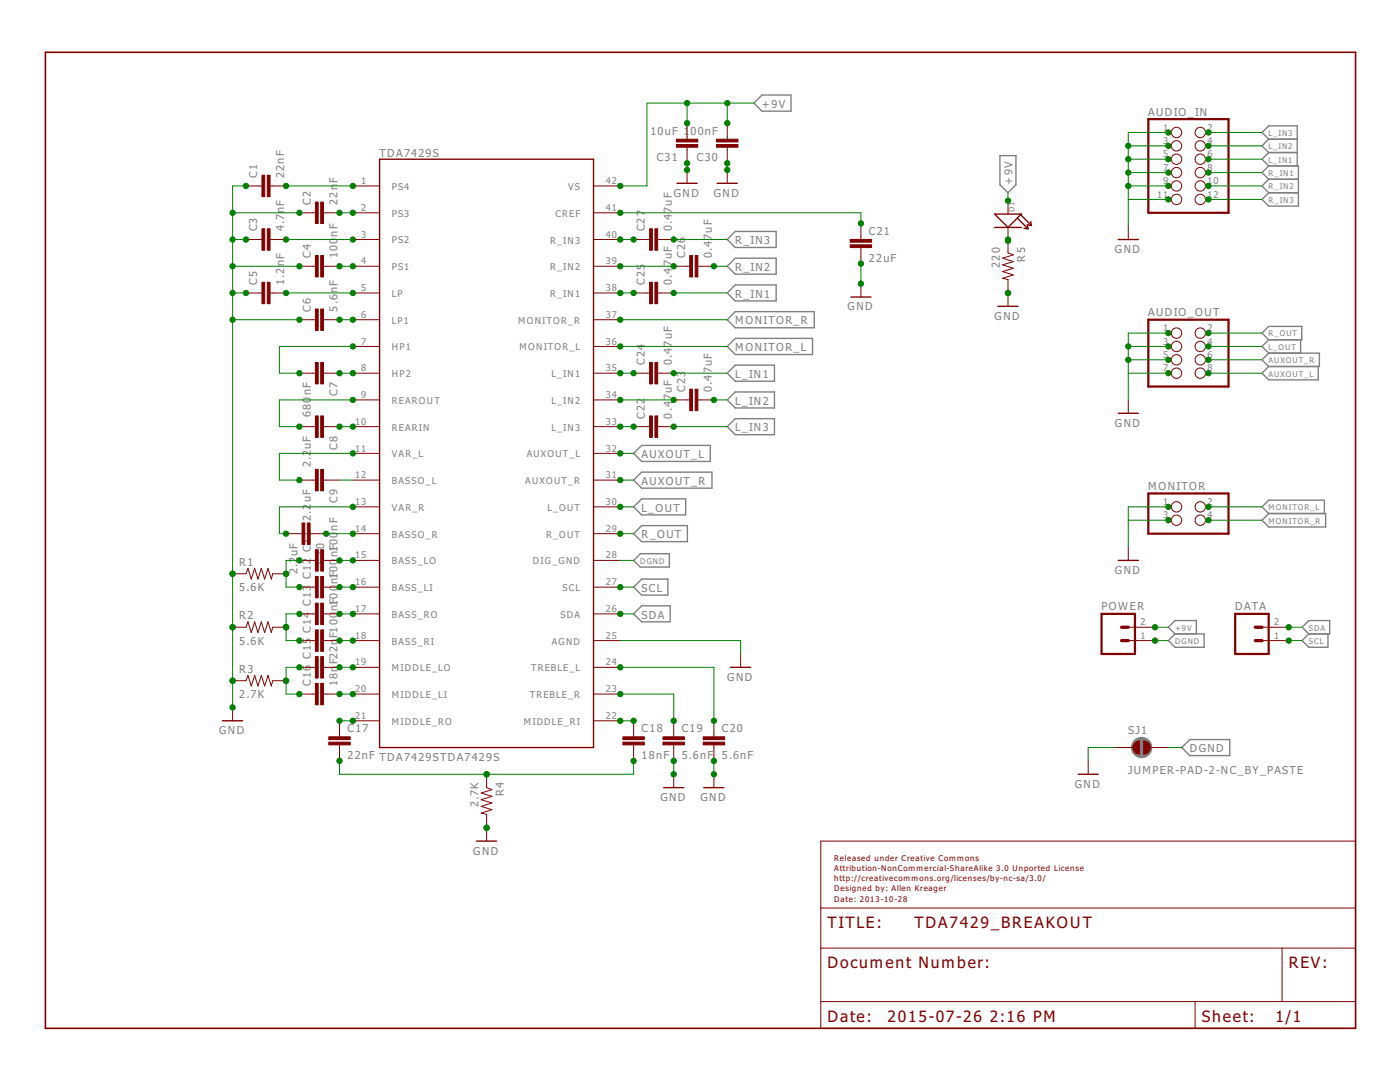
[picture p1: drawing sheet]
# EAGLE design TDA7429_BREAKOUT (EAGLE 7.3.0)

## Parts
AUDIO_IN  PINHD-2X6  [2X06]
AUDIO_OUT  PINHD-2X4  [2X04]
C1  22nF  CAP0805  [0805]
C2  22nF  CAP0805  [0805]
C3  4.7nF  CAP0805  [0805]
C4  100nF  CAP0805  [0805]
C5  1.2nF  CAP0805  [0805]
C6  5.6nF  CAP0805  [0805]
C7  680nF  CAP0805  [0805]
C8  2.2uF  CAP0805  [0805]
C9  2.2uF  CAP0805  [0805]
C10  2.2uF  CAP0805  [0805]
C11  100nF  CAP0805  [0805]
C12  100nF  CAP0805  [0805]
C13  100nF  CAP0805  [0805]
C14  100nF  CAP0805  [0805]
C15  22nF  CAP0805  [0805]
C16  18nF  CAP0805  [0805]
C17  22nF  CAP0805  [0805]
C18  18nF  CAP0805  [0805]
C19  5.6nF  CAP0805  [0805]
C20  5.6nF  CAP0805  [0805]
C21  22uF  CAP0805  [0805]
C22  0.47uF  CAP0805  [0805]
C23  0.47uF  CAP0805  [0805]
C24  0.47uF  CAP0805  [0805]
C25  0.47uF  CAP0805  [0805]
C26  0.47uF  CAP0805  [0805]
C27  0.47uF  CAP0805  [0805]
C30  100nF  CAP0805  [0805]
C31  10uF  CAP0805  [0805]
D1  LED  [LED0603]
DATA  M02PTH  [1X02]
MONITOR  PINHD-2X2  [2X02]
POWER  M02PTH  [1X02]
R1  5.6K  RESISTOR0805-RES  [0805]
R2  5.6K  RESISTOR0805-RES  [0805]
R3  2.7K  RESISTOR0805-RES  [0805]
R4  2.7K  RESISTOR0805-RES  [0805]
R5  220  RESISTOR0805-RES  [0805]
SJ1  JUMPER-PAD-2-NC_BY_PASTE  [PAD-JUMPER-2-NC_BY_PASTE_YES_SILK]
TDA7429S  TDA7429STDA7429S  [SDIP42]

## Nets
+9V: C30.2 C31.2 D1.+ POWER.2 TDA7429S.42(VS)
AUXOUT_L: AUDIO_OUT.8 TDA7429S.32(AUXOUT_L)
AUXOUT_R: AUDIO_OUT.6 TDA7429S.31(AUXOUT_R)
DGND: POWER.1 SJ1.2 TDA7429S.28(DIG_GND)
GND: AUDIO_IN.1 AUDIO_IN.3 AUDIO_IN.5 AUDIO_IN.7 AUDIO_IN.9 AUDIO_IN.11 AUDIO_OUT.1 AUDIO_OUT.3 AUDIO_OUT.5 AUDIO_OUT.7 C1.1 C2.1 C3.1 C4.1 C5.1 C6.1 C19.2 C20.2 C21.2 C30.1 C31.1 MONITOR.1 MONITOR.3 R1.1 R2.1 R3.1 R4.2 R5.2 SJ1.1 TDA7429S.25(AGND)
HP1: C7.2 TDA7429S.7(HP1)
L_IN1: AUDIO_IN.6 C24.2
L_IN2: AUDIO_IN.4 C23.2
L_IN3: AUDIO_IN.2 C22.2
L_OUT: AUDIO_OUT.4 TDA7429S.30(L_OUT)
MONITOR_L: MONITOR.2 TDA7429S.36(MONITOR_L)
MONITOR_R: MONITOR.4 TDA7429S.37(MONITOR_R)
N$1: D1.- R5.1
N$2: C9.1 TDA7429S.12(BASSO_L)
N$4: C3.2 TDA7429S.3(PS2)
N$5: C1.2 TDA7429S.1(PS4)
N$6: C2.2 TDA7429S.2(PS3)
N$7: C4.2 TDA7429S.4(PS1)
N$8: C5.2 TDA7429S.5(LP)
N$9: C6.2 TDA7429S.6(LP1)
N$11: C7.1 TDA7429S.8(HP2)
N$13: C8.1 TDA7429S.10(REARIN)
N$15: C10.1 TDA7429S.14(BASSO_R)
N$16: C11.2 TDA7429S.15(BASS_LO)
N$17: C11.1 C12.1 R1.2
N$18: C12.2 TDA7429S.16(BASS_LI)
N$19: C13.2 TDA7429S.17(BASS_RO)
N$20: C13.1 C14.1 R2.2
N$21: C14.2 TDA7429S.18(BASS_RI)
N$22: C15.2 TDA7429S.19(MIDDLE_LO)
N$23: C16.2 TDA7429S.20(MIDDLE_LI)
N$24: C15.1 C16.1 R3.2
N$25: C17.1 TDA7429S.21(MIDDLE_RO)
N$26: C18.1 TDA7429S.22(MIDDLE_RI)
N$27: C17.2 C18.2 R4.1
N$28: C19.1 TDA7429S.23(TREBLE_R)
N$29: C20.1 TDA7429S.24(TREBLE_L)
N$35: C27.1 TDA7429S.40(R_IN3)
N$36: C26.1 TDA7429S.39(R_IN2)
N$37: C25.1 TDA7429S.38(R_IN1)
N$38: C24.1 TDA7429S.35(L_IN1)
N$39: C23.1 TDA7429S.34(L_IN2)
N$40: C22.1 TDA7429S.33(L_IN3)
N$44: C21.1 TDA7429S.41(CREF)
R_IN1: AUDIO_IN.8 C25.2
R_IN2: AUDIO_IN.10 C26.2
R_IN3: AUDIO_IN.12 C27.2
R_OUT: AUDIO_OUT.2 TDA7429S.29(R_OUT)
REAROUT: C8.2 TDA7429S.9(REAROUT)
SCL: DATA.1 TDA7429S.27(SCL)
SDA: DATA.2 TDA7429S.26(SDA)
VAR_L: C9.2 TDA7429S.11(VAR_L)
VAR_R: C10.2 TDA7429S.13(VAR_R)

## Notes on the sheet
- Released under Creative Commons
  Attribution-NonCommercial-ShareAlike 3.0 Unported License
  http://creativecommons.org/licenses/by-nc-sa/3.0/
  Designed by: Allen Kreager
  Date: 2013-10-28

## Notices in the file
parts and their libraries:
SparkFun-Connectors: Licensing: CC v3.0 Share-Alike You are welcome to use this library for commercial purposes.
SparkFun-Aesthetics: Licensing: Creative Commons ShareAlike 4.0 International - https://creativecommons.org/licenses/by-sa/4.0
